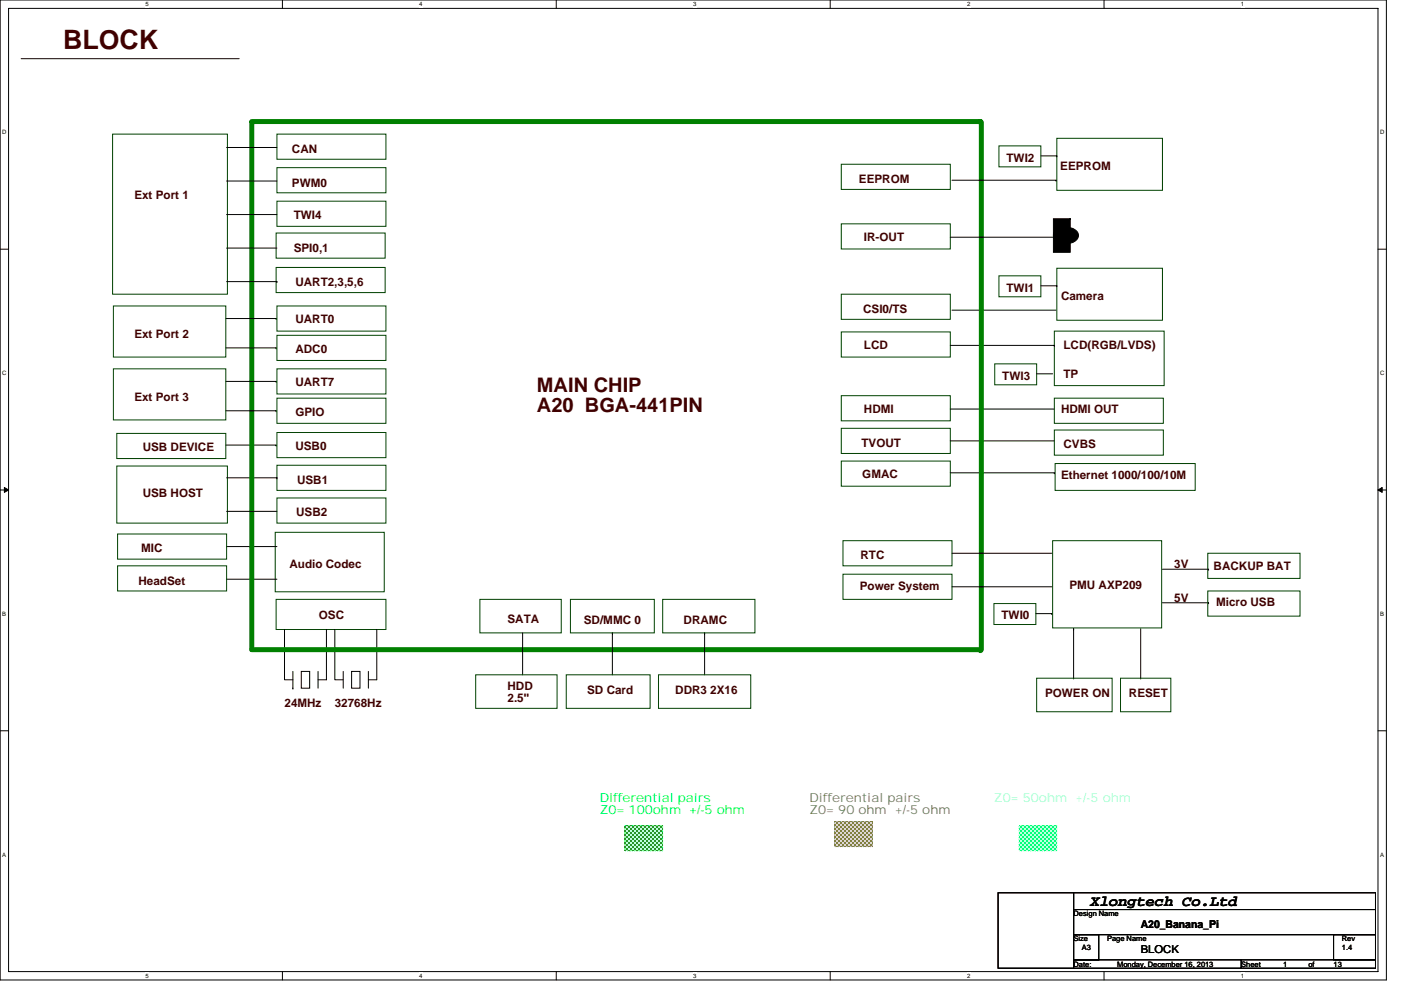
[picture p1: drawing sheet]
<svg xmlns="http://www.w3.org/2000/svg" width="297mm" height="210mm" viewBox="0 0 297 210" stroke-linecap="round" stroke-linejoin="round" font-family="sans-serif">
<path d="M0 0h293.9v207.9h-293.9zM1.8 1.8h290.4v204.3h-290.4z" fill="none" stroke="#000" stroke-width=".21"/>
<g fill="#fff">
<path d="M30.8 .2h.7v1.4h-.7z"/>
<path d="M30.8 206.3h.7v1.4h-.7z"/>
</g>
<path d="M59.9 0v1.8M59.9 206.1v1.8" fill="none" stroke="#000" stroke-width=".21"/>
<g fill="#fff">
<path d="M88.9 .2h.7v1.4h-.7z"/>
<path d="M88.9 206.3h.7v1.4h-.7z"/>
</g>
<path d="M117.9 0v1.8M117.9 206.1v1.8" fill="none" stroke="#000" stroke-width=".21"/>
<g fill="#fff">
<path d="M147 .2h.7v1.4h-.7z"/>
<path d="M147 206.3h.7v1.4h-.7z"/>
</g>
<path d="M176 0v1.8M176 206.1v1.8" fill="none" stroke="#000" stroke-width=".21"/>
<g fill="#fff">
<path d="M205 .2h.7v1.4h-.7z"/>
<path d="M205 206.3h.7v1.4h-.7z"/>
</g>
<path d="M234.1 0v1.8M234.1 206.1v1.8" fill="none" stroke="#000" stroke-width=".21"/>
<g fill="#fff">
<path d="M263.1 .2h.7v1.4h-.7z"/>
<path d="M263.1 206.3h.7v1.4h-.7z"/>
<path d="M.5 27.3h.9v1.4h-.9z"/>
<path d="M292.6 27.3h.9v1.4h-.9z"/>
<path d="M.5 78.4h.9v1.4h-.9z"/>
<path d="M292.6 78.4h.9v1.4h-.9z"/>
</g>
<path d="M0 52.9h1.8M292.2 52.9h1.7" fill="none" stroke="#000" stroke-width=".21"/>
<g fill="#fff">
<path d="M.5 129.5h.8v1.4h-.8z"/>
<path d="M292.6 129.5h.9v1.4h-.9z"/>
</g>
<path d="M0 103.9h1.8M292.2 103.9h1.7" fill="none" stroke="#000" stroke-width=".21"/>
<path d="M.9 103.4l.9 .5-.9 .5zM292.2 103.9l.8-.5v1z" fill="#000" stroke="#000" stroke-width=".21"/>
<g fill="#fff">
<path d="M.5 180.5h.8v1.4h-.8z"/>
<path d="M292.6 180.5h.9v1.4h-.9z"/>
</g>
<g fill="none" stroke="#000" stroke-width=".21">
<path d="M4.5 12.4h46.2M48 38.4h10.7M48 31.3h10.7M201.8 38.2h22.1M220.7 33.1h3.4M223.9 38.2h.1M224.1 33.1h.1M48 45.5h10.7M48 52.6h10.7M48 59.7h10.7M58.7 59.7h.1M201.5 50.3h22"/>
<path d="M223.5 50.3h.1M47.9 67.6h10.6M47.9 73.8h10.6M58.5 67.6h.1M58.5 73.8h.1M201.5 73.3h22M201.8 65.8h22.1M219.8 79.3h3.4M220.7 60.6h3.4M223.5 73.3h.1M224.1 60.6h.1M47.9 94.4h10.6"/>
<path d="M47.9 80.9h10.6M47.9 87.1h10.6M58.5 94.4h.1M58.5 80.9h.1M58.5 87.1h.1M201.5 86.8h22M201.5 93.5h22M48 115.9h10.7M48 108.5h10.7M48 101.3h10.7M58.7 101.3h.1M201.5 100.3h22"/>
<path d="M201.8 117.3h21.2M223.5 100.3h.1M48 122.9h10.7M60.3 133.5v10.7h1.8M69.2 133.5v10.7h-1.8M71 133.5v10.7h1.8M79.9 133.5v10.7h-1.8M110.8 134.2v8.9M129.8 134.2h.1M129.8 134.2v8.9M149.4 134.2h.1M149.4 134.2v8.9"/>
<path d="M201.8 124.5h21.2M219.6 130.2h3.4M223 130.2h.1M227.6 133.3h.1M227.6 133.3v10.7M241.8 133.3v10.7M246.5 127.8h9.7M246.5 120.7h9.7M256.2 127.8h.1M256.2 120.7h.1M0 155h1.8M62.1 146h.1"/>
<path d="M62.1 142.4v3.6M63.9 142.4h1.8v3.6h-1.8zM67.4 142.4v3.6M72.8 142.4v3.6M74.5 142.4h1.8v3.6h-1.8zM78.1 142.4v3.6M292.2 155h1.7M211.6 189.4h16v16h-16zM227.6 189.4h64v3.5h-64zM227.6 192.9h64v5.3h-64zM227.6 198.2h5.4v5.4h-5.4zM282.7 198.2h8.9v5.4h-8.9z"/>
<path d="M227.6 203.6h35.6v1.8h-35.6zM263.2 203.6h28.4v1.8h-28.4z"/>
</g>
<g fill="none" stroke="#004000" stroke-width=".21">
<path d="M23.9 28.4h24.3v34h-24.3zM58.7 28.4h23.1v5.4h-23.1zM58.7 35.6h23.1v5.3h-23.1zM178.4 34.8h23.1v5.4h-23.1zM211.8 30.9h8.9v4.5h-8.9zM224.1 29.3h22.4v11.1h-22.4zM58.5 56.7h23.2v5.4h-23.2zM58.5 49.4h23.2v5.4h-23.2zM58.7 42.7h23.1v5.3h-23.1zM178.4 47.5h23.1v5.3h-23.1zM211.8 58.5h8.9v4.4h-8.9zM224.1 56.9h22.4v11h-22.4z"/>
<path d="M24 64.9h23.9v10.8h-23.9zM24 78.2h23.9v10.9h-23.9zM58.7 64.9h23.1v5.3h-23.1zM58.7 71.1h23.1v5.4h-23.1zM58.7 78.2h23.1v5.4h-23.1zM178.4 62.4h23.1v5.3h-23.1zM178.4 70.4h23.1v5.3h-23.1zM210.9 77.2h8.9v4.4h-8.9zM223.5 70.2h23.3v11.6h-23.3zM24.8 98.8h23.4v12.2h-23.4zM24.8 91.9h23.1v5.4h-23.1zM58.7 98.7h23.1v5.3h-23.1z"/>
<path d="M58.7 91.7h23.1v5.4h-23.1zM58.7 84.5h23.1v5.3h-23.1zM178.4 97.8h23.1v5.3h-23.1zM178.4 90.8h23.1v5.4h-23.1zM178.4 83.9h23.1v5.4h-23.1zM223.5 91.2h23.2v5.3h-23.2zM223.5 84.5h23.2v5.3h-23.2zM223.7 98.3h29.7v5.7h-29.7zM24.9 113.3h23.1v5.3h-23.1zM58.4 112.9h23.1v12.6h-23.1zM58.7 105.6h23.1v5.4h-23.1zM178.7 114.7h23.1v5.3h-23.1z"/>
<path d="M223.2 114.7h23.1v18.5h-23.1zM256.1 117.3h19.5v5.4h-19.5zM24.9 120h23.1v5.3h-23.1zM58.5 127.1h23.3v6.4h-23.3zM101.7 127.1h17.3v7.1h-17.3zM120.9 127.1h17.8v7.1h-17.8zM140.5 127.1h19.6v7.1h-19.6zM178.7 121.8h23.1v5.3h-23.1zM210.7 128h8.9v4.5h-8.9zM256.1 125.3h19.5v5.4h-19.5zM100.9 143.1h17.2v7.1h-17.2zM120.1 143.1h17.7v7.1h-17.7z"/>
<path d="M139.6 143.1h19.6v7.1h-19.6zM219.8 143.8h16v7.2h-16zM237.6 143.8h10.6v7.2h-10.6z"/>
</g>
<path d="M53.4 26v111.8h154.5M53.4 25.8h154.5M207.9 25.8h.1M208.1 26v111.8M207.9 137.8h.1" fill="none" stroke="#008000" stroke-width="1.1"/>
<g fill="#000" stroke="#000" stroke-width=".21">
<path d="M223.3 46.4v7.1h3.6v-7.1z" fill-rule="evenodd"/>
<path d="M223.7 49a3.3 3.3 0 0 1 4.9 .5 1.83 1.83 0 0 1-1.9 2.1 2.96 2.96 0 0 1-3.3-1.2l-.1-.5z" fill-rule="evenodd"/>
</g>
<path d="M132.5 175.1h8v5.4h-8z" fill-rule="evenodd" fill="#0f0" stroke="#0f0" stroke-width=".21" stroke-dasharray="0 .3"/>
<path d="M177 174.2h8v5.4h-8z" fill-rule="evenodd" fill="#808040" stroke="#808040" stroke-width=".21" stroke-dasharray="0 .3"/>
<path d="M216.1 175.1h8v5.4h-8z" fill-rule="evenodd" fill="#0ff" stroke="#0ff" stroke-width=".21" stroke-dasharray="0 .3"/>
<text font-size="5.7" fill="#400000" x="13.4" y="10.5">BLOCK</text>
<g font-size="4.3" fill="#400000">
<text x="113.8" y="83.1">MAIN CHIP</text>
<text x="113.8" y="87.5">A20 BGA-441PIN</text>
</g>
<text font-size="3.2" x="231.2" y="192.1">Xlongtech Co.Ltd</text>
<g font-size="2.6" fill="#0f0">
<text x="127.2" y="170.1">Differential pairs</text>
<text x="127.2" y="172.7">Z0= 100ohm +/-5 ohm</text>
</g>
<g font-size="2.6" fill="#808040">
<text x="171.6" y="170.1">Differential pairs</text>
<text x="171.6" y="172.7">Z0= 90 ohm +/-5 ohm</text>
</g>
<text font-size="2.6" fill="#80ffff" x="210.7" y="170.1">Z0= 50ohm +/-5 ohm</text>
<g font-size="2.5" fill="#400000">
<text x="61.9" y="32.5">CAN</text>
<text x="213.4" y="34.3">TWI2</text>
<text x="61.9" y="39.6">PWM0</text>
<text x="182.1" y="38.7">EEPROM</text>
<text x="224.8" y="36.1">EEPROM</text>
<text x="28.5" y="42.3">Ext Port 1</text>
<text x="62.3" y="46.4">TWI4</text>
<text x="62.3" y="53.5">SPI0,1</text>
<text x="183.2" y="51.2">IR-OUT</text>
<text x="62.6" y="60.6">UART2,3,5,6</text>
<text x="213.4" y="61.8">TWI1</text>
<text x="225" y="63.6">Camera</text>
<text x="28.5" y="71.6">Ext Port 2</text>
<text x="62.6" y="68.6">UART0</text>
<text x="183" y="66.3">CSI0/TS</text>
<text x="62.6" y="74.8">ADC0</text>
<text x="183.2" y="74.1">LCD</text>
<text x="225.5" y="73.9">LCD(RGB/LVDS)</text>
<text x="62.6" y="81.9">UART7</text>
<text x="212.5" y="80.5">TWI3</text>
<text x="225.5" y="80.2">TP</text>
<text x="28.5" y="85">Ext Port 3</text>
<text x="62.6" y="88.2">GPIO</text>
<text x="183.2" y="87.6">HDMI</text>
<text x="225" y="87.6">HDMI OUT</text>
<text x="30.3" y="95.6">USB DEVICE</text>
<text x="62.6" y="95.5">USB0</text>
<text x="182.6" y="94.7">TVOUT</text>
<text x="225.5" y="95.1">CVBS</text>
<text x="182.8" y="101.3">GMAC</text>
<text x="225" y="101.5">Ethernet 1000/100/10M</text>
<text x="30.3" y="105.4">USB HOST</text>
<text x="63" y="102.6">USB1</text>
<text x="62.8" y="109.5">USB2</text>
<text x="29.9" y="117.1">MIC</text>
<text x="182.5" y="118.6">RTC</text>
<text x="29.4" y="124.1">HeadSet</text>
<text x="61.4" y="120.5">Audio Codec</text>
<text x="182.3" y="125.1">Power System</text>
<text x="226.7" y="125">PMU AXP209</text>
<text x="249" y="120.5">3V</text>
<text x="257.3" y="120.9">BACKUP BAT</text>
<text x="67.6" y="131.2">OSC</text>
<text x="212.3" y="131.4">TWI0</text>
<text x="249" y="127.6">5V</text>
<text x="257.8" y="128.5">Micro USB</text>
<text x="107.6" y="132.1">SATA</text>
<text x="123.8" y="132.3">SD/MMC 0</text>
<text x="144.9" y="132.3">DRAMC</text>
<text x="107.6" y="146.3">HDD</text>
<text x="107.6" y="148.9">2.5''</text>
<text x="124.5" y="147.2">SD Card</text>
<text x="143.2" y="147.2">DDR3 2X16</text>
<text x="221.6" y="147.9">POWER ON</text>
<text x="239.3" y="147.9">RESET</text>
<text x="60.3" y="150">24MHz</text>
<text x="71" y="150">32768Hz</text>
</g>
<g font-size="2.3">
<text x="241.8" y="196.8">A20_Banana_Pi</text>
<text x="241.8" y="202.1">BLOCK</text>
</g>
<g font-size="1.6">
<text x="227.6" y="194.3">Design Name</text>
<text x="227.6" y="199.7">Size</text>
<text x="229.4" y="201.4">A3</text>
<text x="234.7" y="199.7">Page Name</text>
<text x="284.5" y="199.7">Rev</text>
<text x="284.5" y="201.4">1.4</text>
<text x="227.6" y="205">Date:</text>
<text x="236.9" y="205">Monday, December 16, 2013</text>
<text x="263.2" y="205">Sheet</text>
<text x="272.1" y="205">1</text>
<text x="277.4" y="205">of</text>
<text x="282.7" y="205">13</text>
</g>
<g font-size="1.3">
<text x="30.8" y="1.3">5</text>
<text x="88.9" y="1.3">4</text>
<text x="147" y="1.3">3</text>
<text x="205" y="1.3">2</text>
<text x="263.1" y="1.3">1</text>
<text x=".5" y="28.4">D</text>
<text x="292.6" y="28.4">D</text>
<text x=".5" y="79.5">C</text>
<text x="292.6" y="79.5">C</text>
<text x=".5" y="130.6">B</text>
<text x="292.6" y="130.6">B</text>
<text x=".5" y="181.7">A</text>
<text x="292.6" y="181.7">A</text>
<text x="30.8" y="207.4">5</text>
<text x="88.9" y="207.4">4</text>
<text x="147" y="207.4">3</text>
<text x="205" y="207.4">2</text>
<text x="263.1" y="207.4">1</text>
</g>
</svg>
